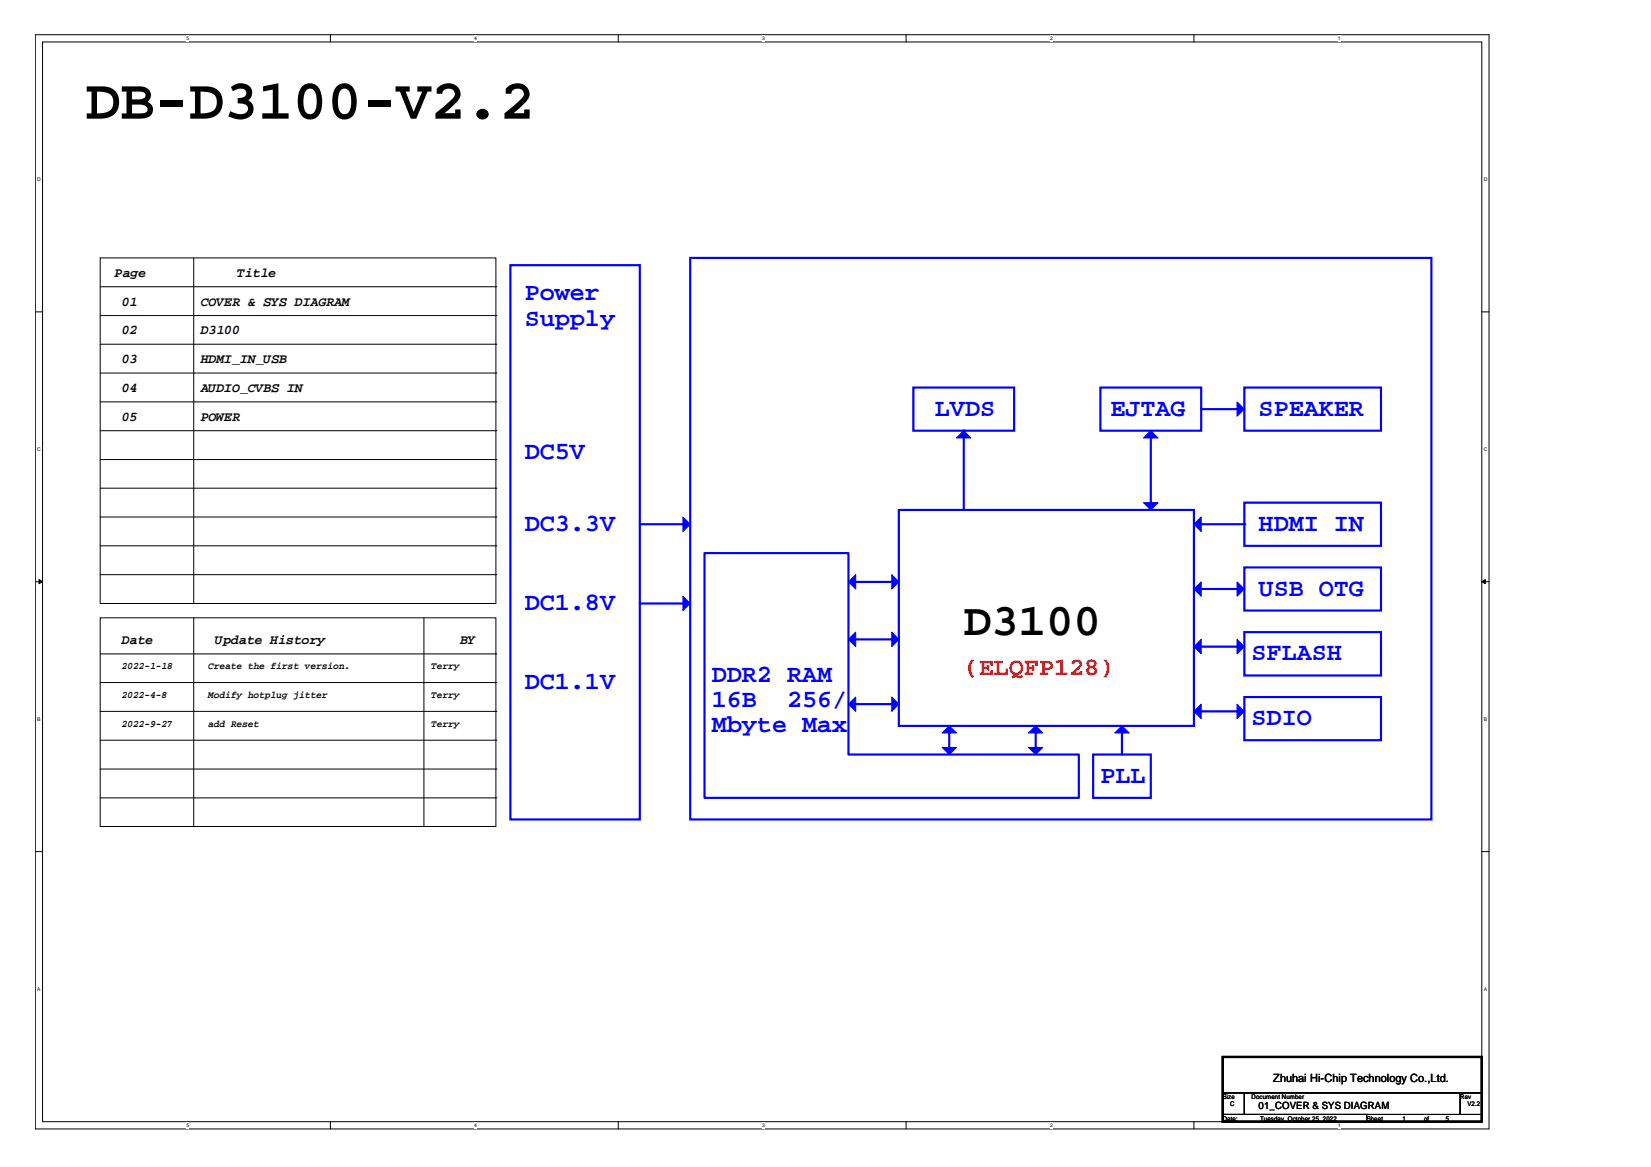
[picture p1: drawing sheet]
<svg xmlns="http://www.w3.org/2000/svg" width="297mm" height="210mm" viewBox="0 0 297 210" stroke-linecap="round" stroke-linejoin="round" font-family="sans-serif">
<path d="M6.3 6.2h261.6v196.9h-261.6zM7.7 7.5h258.9v194.3h-258.9z" fill="none" stroke="#000" stroke-width=".18"/>
<g fill="#fff">
<path d="M33.5 6.4h.5v1h-.5z"/>
<path d="M33.5 201.9h.5v1.1h-.5z"/>
</g>
<path d="M59.4 6.2v1.3M59.4 201.8v1.3" fill="none" stroke="#000" stroke-width=".18"/>
<g fill="#fff">
<path d="M85.3 6.4h.5v1h-.5z"/>
<path d="M85.3 201.9h.5v1.1h-.5z"/>
</g>
<path d="M111.2 6.2v1.3M111.2 201.8v1.3" fill="none" stroke="#000" stroke-width=".18"/>
<g fill="#fff">
<path d="M137.1 6.4h.5v1h-.5z"/>
<path d="M137.1 201.9h.5v1.1h-.5z"/>
</g>
<path d="M163 6.2v1.3M163 201.8v1.3" fill="none" stroke="#000" stroke-width=".18"/>
<g fill="#fff">
<path d="M188.9 6.4h.5v1h-.5z"/>
<path d="M188.9 201.9h.5v1.1h-.5z"/>
</g>
<path d="M214.8 6.2v1.3M214.8 201.8v1.3" fill="none" stroke="#000" stroke-width=".18"/>
<g fill="#fff">
<path d="M240.7 6.4h.5v1h-.5z"/>
<path d="M240.7 201.9h.5v1.1h-.5z"/>
<path d="M6.7 31.8h.6v1h-.6z"/>
<path d="M266.9 31.8h.7v1h-.7z"/>
<path d="M6.7 80.3h.6v1.1h-.6z"/>
<path d="M266.9 80.3h.7v1.1h-.7z"/>
</g>
<path d="M6.3 56.1h1.4M266.6 56.1h1.3" fill="none" stroke="#000" stroke-width=".18"/>
<g fill="#fff">
<path d="M6.7 128.8h.6v1.1h-.6z"/>
<path d="M266.9 128.8h.6v1.1h-.6z"/>
</g>
<path d="M6.3 104.6h1.4M266.6 104.6h1.3" fill="none" stroke="#000" stroke-width=".18"/>
<g fill="#000" stroke="#000" stroke-width=".18">
<path d="M7 104.2l.7 .4-.7 .4z" fill-rule="evenodd"/>
<path d="M266.6 104.6l.6-.4v.8z" fill-rule="evenodd"/>
</g>
<g fill="#fff">
<path d="M6.7 177.4h.6v1.1h-.6z"/>
<path d="M266.9 177.4h.6v1.1h-.6z"/>
</g>
<g fill="none" stroke="#000" stroke-width=".18">
<path d="M18 46.4h71.2v62.1h-71.2zM18 51.6h71.2M18 56.8h71.2M34.9 46.4v62.1M89.2 51.6h.1M89.2 56.8h.1M18 67.1h71.2M18 61.9h71.2M18 77.5h71.2M18 72.3h71.2M89.2 67.1h.1M89.2 61.9h.1"/>
<path d="M89.2 77.5h.1M89.2 72.3h.1M18 93h71.2M18 98.2h71.2M18 87.8h71.2M18 82.7h71.2M89.2 93h.1M89.2 98.2h.1M89.2 87.8h.1M89.2 82.7h.1M18 103.4h71.2M18 117.6h71.2"/>
<path d="M34.9 108.5h.1M76.3 111.1v37.6M89.2 103.4h.1M89.2 117.6h.1M18 133.1h71.2M18 128h71.2M18 138.3h71.2M89.2 133.1h.1M89.2 128h.1M89.2 138.3h.1M6.3 153.2h1.4M18 143.5h71.2"/>
<path d="M76.3 148.7h.1M89.2 143.5h.1M266.6 153.2h1.3"/>
</g>
<path d="M122.9 93l1.3 1.3-1.3 1.3z" fill-rule="evenodd" fill="#00f" stroke="#00f" stroke-width=".18"/>
<path d="M115.1 94.3h7.8" fill="none" stroke="#00f" stroke-width=".39"/>
<circle cx="122.9" cy="94.3" r=".19" fill="#00f"/>
<path d="M91.8 47.7h23.3v99.7h-23.3zM164.3 69.7h18.2v7.8h-18.2zM126.8 99.5h25.8v36.2h41.5v7.8h-67.3zM223.9 102.1h24.6v7.7h-24.6zM170.8 131.8v2.6" fill="none" stroke="#00f" stroke-width=".39"/>
<path d="M18 111.1h71.2v37.6h-71.2zM34.9 111.1v37.6M18 122.8h71.2M89.2 122.8h.1M34.9 148.7h.1" fill="none" stroke="#000" stroke-width=".18"/>
<g fill="#00f" stroke="#00f" stroke-width=".18">
<path d="M205.7 78.8l1.3-1.3 1.4 1.3z" fill-rule="evenodd"/>
<path d="M169.5 134.4h2.6l-1.3 1.3z" fill-rule="evenodd"/>
</g>
<circle cx="170.8" cy="131.8" r=".19" fill="#00f"/>
<g fill="#00f" stroke="#00f" stroke-width=".18">
<path d="M169.5 131.8l1.3-1.2 1.3 1.2z" fill-rule="evenodd"/>
<path d="M185 134.4h2.6l-1.3 1.3z" fill-rule="evenodd"/>
</g>
<path d="M186.3 131.8v2.6" fill="none" stroke="#00f" stroke-width=".39"/>
<circle cx="186.3" cy="131.8" r=".19" fill="#00f"/>
<path d="M185 131.8l1.3-1.2 1.3 1.2z" fill-rule="evenodd" fill="#00f" stroke="#00f" stroke-width=".18"/>
<path d="M124.2 46.4h133.3v101h-133.3zM201.9 131.8v3.9" fill="none" stroke="#00f" stroke-width=".39"/>
<circle cx="201.9" cy="131.8" r=".19" fill="#00f"/>
<g fill="#00f" stroke="#00f" stroke-width=".18">
<path d="M200.6 131.8l1.3-1.2 1.3 1.2z" fill-rule="evenodd"/>
<path d="M152.6 126.6l1.4-1.2v2.6z" fill-rule="evenodd"/>
</g>
<path d="M154 115h6.4" fill="none" stroke="#00f" stroke-width=".39"/>
<circle cx="160.4" cy="115" r=".19" fill="#00f"/>
<path d="M154 126.6h6.4" fill="none" stroke="#00f" stroke-width=".39"/>
<circle cx="160.4" cy="126.6" r=".19" fill="#00f"/>
<g fill="#00f" stroke="#00f" stroke-width=".18">
<path d="M160.4 125.4l1.3 1.2-1.3 1.4z" fill-rule="evenodd"/>
<path d="M172.1 78.8l1.3-1.3 1.3 1.3z" fill-rule="evenodd"/>
</g>
<path d="M173.4 77.5v14.2" fill="none" stroke="#00f" stroke-width=".39"/>
<circle cx="173.4" cy="77.5" r=".19" fill="#00f"/>
<path d="M207 78.8v12.9" fill="none" stroke="#00f" stroke-width=".39"/>
<circle cx="207" cy="78.8" r=".19" fill="#00f"/>
<g fill="#00f" stroke="#00f" stroke-width=".18">
<path d="M154 113.7v2.6l-1.4-1.3z" fill-rule="evenodd"/>
<path d="M160.4 113.7l1.3 1.3-1.3 1.3z" fill-rule="evenodd"/>
<path d="M216.1 115v2.6l-1.3-1.3z" fill-rule="evenodd"/>
<path d="M222.6 115l1.3 1.3-1.3 1.3z" fill-rule="evenodd"/>
</g>
<path d="M198 69.7h18.1v7.8h-18.1zM161.7 91.7h53.1v38.9h-53.1zM216.1 116.3h6.5M223.9 113.7h24.6v7.8h-24.6zM196.7 135.7h10.3v7.8h-10.3z" fill="none" stroke="#00f" stroke-width=".39"/>
<circle cx="222.6" cy="116.3" r=".19" fill="#00f"/>
<path d="M115.1 108.5h7.8" fill="none" stroke="#00f" stroke-width=".39"/>
<circle cx="122.9" cy="108.5" r=".19" fill="#00f"/>
<g fill="#00f" stroke="#00f" stroke-width=".18">
<path d="M122.9 107.2l1.3 1.3-1.3 1.3z" fill-rule="evenodd"/>
<path d="M222.6 104.7l1.3 1.2-1.3 1.3z" fill-rule="evenodd"/>
</g>
<path d="M216.1 105.9h6.5" fill="none" stroke="#00f" stroke-width=".39"/>
<circle cx="222.6" cy="105.9" r=".19" fill="#00f"/>
<g fill="#00f" stroke="#00f" stroke-width=".18">
<path d="M214.8 105.9l1.3-1.2v2.5z" fill-rule="evenodd"/>
<path d="M205.7 90.4h2.7l-1.4 1.3z" fill-rule="evenodd"/>
</g>
<path d="M154 104.7h6.4" fill="none" stroke="#00f" stroke-width=".39"/>
<circle cx="160.4" cy="104.7" r=".19" fill="#00f"/>
<g fill="#00f" stroke="#00f" stroke-width=".18">
<path d="M154 103.4v2.5l-1.4-1.2z" fill-rule="evenodd"/>
<path d="M160.4 103.4l1.3 1.3-1.3 1.2z" fill-rule="evenodd"/>
<path d="M216.1 93v2.6l-1.3-1.3z" fill-rule="evenodd"/>
</g>
<path d="M216.1 94.3h7.8M223.9 90.4h24.6v7.8h-24.6z" fill="none" stroke="#00f" stroke-width=".39"/>
<circle cx="223.9" cy="94.3" r=".19" fill="#00f"/>
<path d="M216.1 128h6.5M223.9 125.4h24.6v7.7h-24.6z" fill="none" stroke="#00f" stroke-width=".39"/>
<path d="M216.1 126.6v2.7l-1.3-1.3z" fill-rule="evenodd" fill="#00f" stroke="#00f" stroke-width=".18"/>
<circle cx="222.6" cy="128" r=".19" fill="#00f"/>
<g fill="#00f" stroke="#00f" stroke-width=".18">
<path d="M222.6 126.6l1.3 1.4-1.3 1.3z" fill-rule="evenodd"/>
<path d="M222.6 72.3l1.3 1.3-1.3 1.3z" fill-rule="evenodd"/>
</g>
<path d="M216.1 73.6h6.5M223.9 69.7h24.6v7.8h-24.6z" fill="none" stroke="#00f" stroke-width=".39"/>
<circle cx="222.6" cy="73.6" r=".19" fill="#00f"/>
<path d="M220 190.1h46.6v6.5h-46.6zM220 196.6h3.9v3.8h-3.9zM223.9 196.6h38.8v3.8h-38.8zM262.7 196.6h3.9v3.8h-3.9zM220 200.4h25.9v1.4h-25.9z" fill="none" stroke="#000" stroke-width=".18"/>
<path d="M220 190.1h46.6v11.7h-46.6z" fill="none" stroke="#000" stroke-width=".39"/>
<text font-size="10.3" x="15.4" y="21.3">DB-D3100-V2.2</text>
<text font-size="8.3" x="173.4" y="114.2">D3100</text>
<g font-size="4.5" fill="#00f">
<text x="94.4" y="54">Power</text>
<text x="94.4" y="58.6">Supply</text>
<text x="168.2" y="74.8">LVDS</text>
<text x="199.8" y="74.8">EJTAG</text>
<text x="226.4" y="74.8">SPEAKER</text>
<text x="94.4" y="82.6">DC5V</text>
<text x="94.4" y="95.5">DC3.3V</text>
<text x="226.4" y="95.5">HDMI IN</text>
<text x="226.4" y="107.1">USB OTG</text>
<text x="94.4" y="109.7">DC1.8V</text>
<text x="225.2" y="118.8">SFLASH</text>
<text x="94.4" y="124">DC1.1V</text>
<text x="128.1" y="122.7">DDR2 RAM</text>
<text x="128.1" y="127.2">16B</text>
<text x="128.1" y="131.7">Mbyte Max</text>
<text x="141.6" y="127.2">256/</text>
<text x="225.2" y="130.4">SDIO</text>
<text x="198" y="140.8">PLL</text>
</g>
<text font-size="4.5" fill="#f00" x="173.4" y="121.4">(ELQFP128)</text>
<g font-size="2.4">
<text x="20.6" y="49.8">Page</text>
<text x="42.6" y="49.8">Title</text>
<text x="21.9" y="55">01</text>
<text x="36.1" y="55">COVER &amp; SYS DIAGRAM</text>
<text x="21.9" y="65.3">03</text>
<text x="21.9" y="60.1">02</text>
<text x="36.1" y="65.3">HDMI_IN_USB</text>
<text x="36.1" y="60.1">D3100</text>
<text x="21.9" y="70.5">04</text>
<text x="36.1" y="70.5">AUDIO_CVBS IN</text>
<text x="21.9" y="75.7">05</text>
<text x="36.1" y="75.7">POWER</text>
<text x="21.9" y="115.8">Date</text>
<text x="38.7" y="115.8">Update History</text>
<text x="82.8" y="115.8">BY</text>
</g>
<text font-size="2" x="229.1" y="194.6">Zhuhai Hi-Chip Technology Co.,Ltd.</text>
<g font-size="1.8">
<text x="21.9" y="120.4">2022-1-18</text>
<text x="21.9" y="125.6">2022-4-8</text>
<text x="37.4" y="120.4">Create the first version.</text>
<text x="37.4" y="125.6">Modify hotplug jitter</text>
<text x="77.6" y="120.4">Terry</text>
<text x="77.6" y="125.6">Terry</text>
<text x="21.9" y="130.8">2022-9-27</text>
<text x="37.4" y="130.8">add Reset</text>
<text x="77.6" y="130.8">Terry</text>
<text x="226.4" y="199.5">01_COVER &amp; SYS DIAGRAM</text>
</g>
<g font-size="1.2">
<text x="220" y="197.7">Size</text>
<text x="225.2" y="197.7">Document Number</text>
<text x="262.7" y="197.7">Rev</text>
<text x="220" y="201.5">Date:</text>
<text x="221.3" y="199">C</text>
<text x="226.7" y="201.5">Tuesday, October 25, 2022</text>
<text x="245.9" y="201.5">Sheet</text>
<text x="252.3" y="201.5">1</text>
<text x="256.2" y="201.5">of</text>
<text x="260.1" y="201.5">5</text>
<text x="264" y="199">V2.2</text>
</g>
<g font-size=".9">
<text x="33.5" y="7.2">5</text>
<text x="85.3" y="7.2">4</text>
<text x="137.1" y="7.2">3</text>
<text x="188.9" y="7.2">2</text>
<text x="240.7" y="7.2">1</text>
<text x="6.7" y="32.6">D</text>
<text x="266.9" y="32.6">D</text>
<text x="6.7" y="81.2">C</text>
<text x="266.9" y="81.2">C</text>
<text x="6.7" y="129.7">B</text>
<text x="266.9" y="129.7">B</text>
<text x="6.7" y="178.3">A</text>
<text x="266.9" y="178.3">A</text>
<text x="33.5" y="202.7">5</text>
<text x="85.3" y="202.7">4</text>
<text x="137.1" y="202.7">3</text>
<text x="188.9" y="202.7">2</text>
<text x="240.7" y="202.7">1</text>
</g>
</svg>
